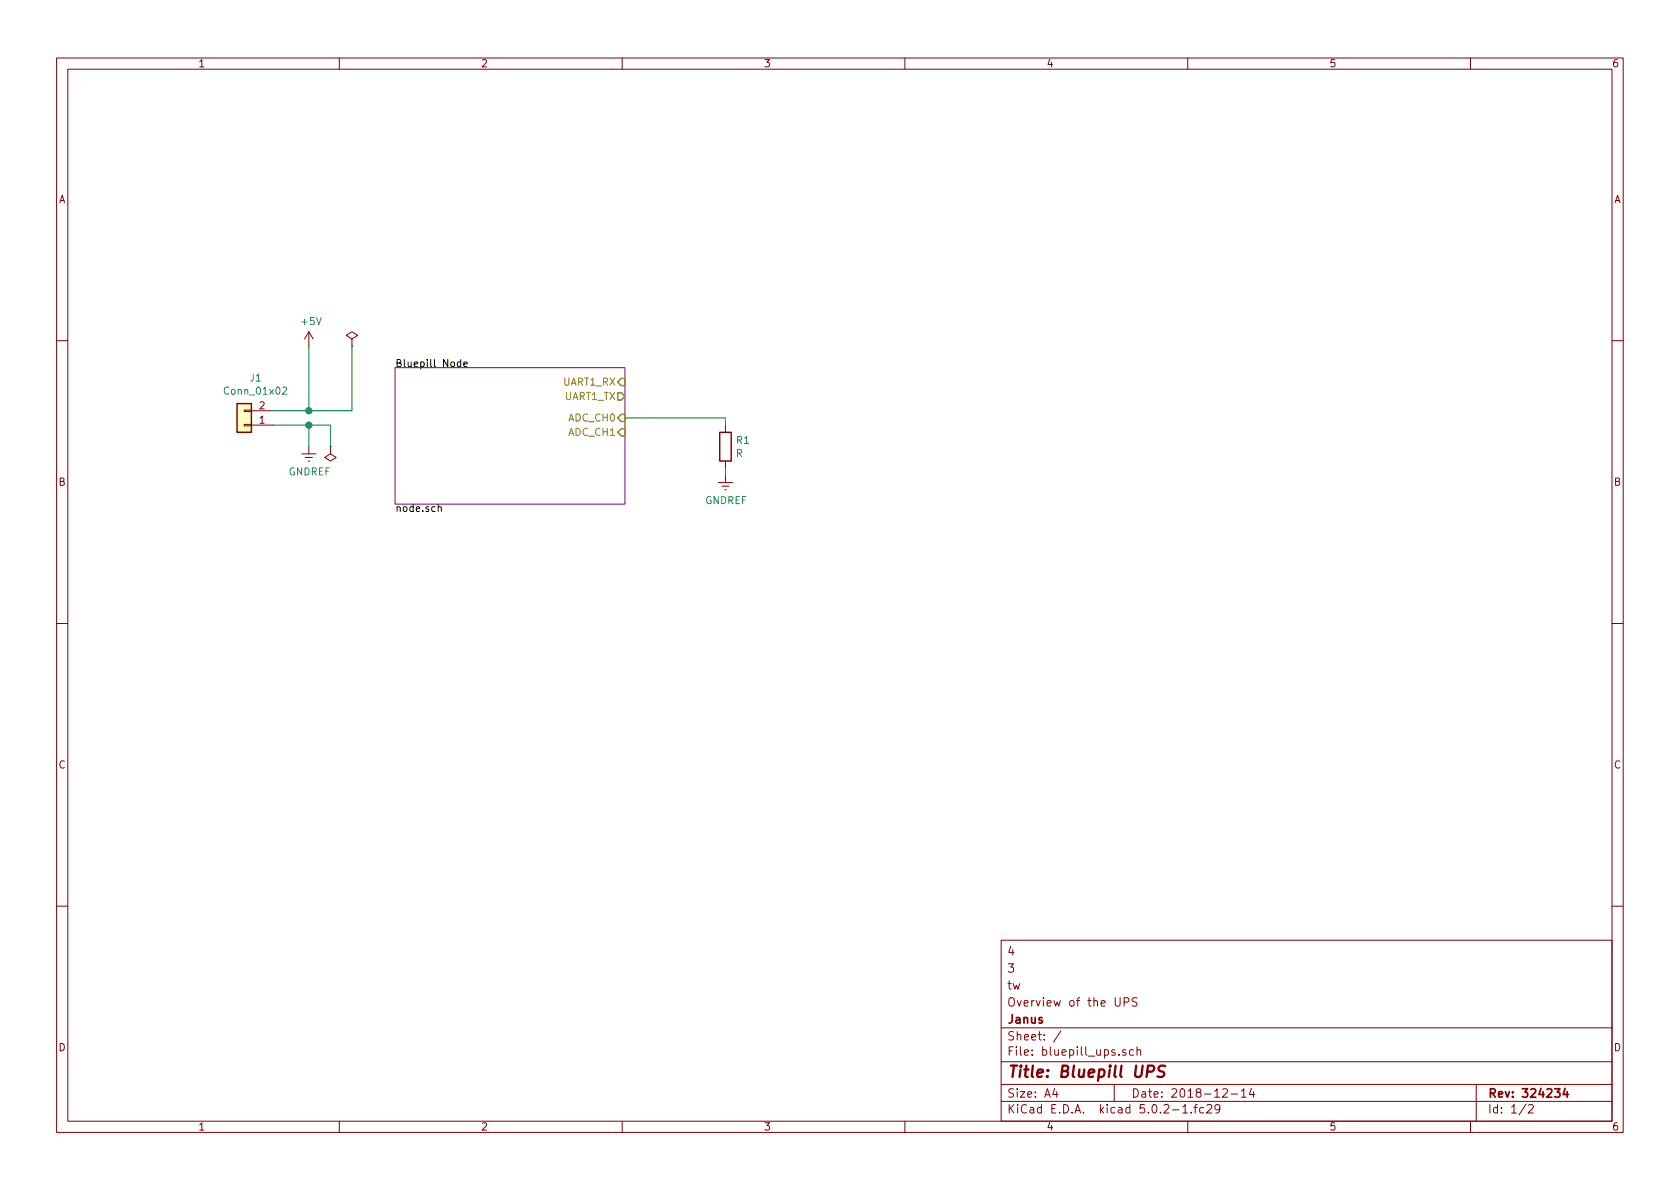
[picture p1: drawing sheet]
EESchema Schematic File Version 4
EELAYER 26 0
EELAYER END
$Descr A4 11693 8268
encoding utf-8
Sheet 1 2
Title "Bluepill UPS"
Date "2018-12-14"
Rev "324234"
Comp "Janus"
Comment1 "Overview of the UPS"
Comment2 "tw"
Comment3 "3"
Comment4 "4"
$EndDescr
$Sheet
S 2750 2550 1600 950 
U 5C14BAF9
F0 "Bluepill Node" 50
F1 "node.sch" 50
F2 "ADC_CH0" I R 4350 2900 50 
F3 "ADC_CH1" I R 4350 3000 50 
F4 "UART1_RX" I R 4350 2650 50 
F5 "UART1_TX" O R 4350 2750 50 
$EndSheet
$Comp
L Connector_Generic:Conn_01x02 J1
U 1 1
P 1700 2950
F 0 "J1" H 1620 2625 50  0000 C CNN
F 1 "Conn_01x02" H 1620 2716 50  0000 C CNN
F 2 "" H 1700 2950 50  0001 C CNN
F 3 "~" H 1700 2950 50  0001 C CNN
	1    1700 2950
	-1   0    0    1   
$EndComp
$Comp
L power:+5V #PWR0109
U 1 1
P 2150 2400
F 0 "#PWR0109" H 2150 2250 50  0001 C CNN
F 1 "+5V" H 2165 2573 50  0000 C CNN
F 2 "" H 2150 2400 50  0001 C CNN
F 3 "" H 2150 2400 50  0001 C CNN
	1    2150 2400
	1    0    0    -1  
$EndComp
Wire Wire Line
	2150 2400 2150 2850
Wire Wire Line
	2150 2850 1900 2850
$Comp
L power:GNDREF #PWR0110
U 1 1
P 2150 3100
F 0 "#PWR0110" H 2150 2850 50  0001 C CNN
F 1 "GNDREF" H 2155 2927 50  0000 C CNN
F 2 "" H 2150 3100 50  0001 C CNN
F 3 "" H 2150 3100 50  0001 C CNN
	1    2150 3100
	1    0    0    -1  
$EndComp
Wire Wire Line
	1900 2950 2150 2950
Wire Wire Line
	2150 2950 2150 3100
$Comp
L power:PWR_FLAG #FLG0101
U 1 1
P 2450 2400
F 0 "#FLG0101" H 2450 2475 50  0001 C CNN
F 1 "PWR_FLAG" H 2450 2574 50  0001 C CNN
F 2 "" H 2450 2400 50  0001 C CNN
F 3 "~" H 2450 2400 50  0001 C CNN
	1    2450 2400
	1    0    0    -1  
$EndComp
Wire Wire Line
	2450 2400 2450 2850
Wire Wire Line
	2450 2850 2150 2850
Connection ~ 2150 2850
$Comp
L power:PWR_FLAG #FLG0102
U 1 1
P 2300 3100
F 0 "#FLG0102" H 2300 3175 50  0001 C CNN
F 1 "PWR_FLAG" H 2300 3274 50  0001 C CNN
F 2 "" H 2300 3100 50  0001 C CNN
F 3 "~" H 2300 3100 50  0001 C CNN
	1    2300 3100
	-1   0    0    1   
$EndComp
Wire Wire Line
	2300 3100 2300 2950
Wire Wire Line
	2300 2950 2150 2950
Connection ~ 2150 2950
$Comp
L Device:R R1
U 1 1
P 5050 3100
F 0 "R1" H 5120 3146 50  0000 L CNN
F 1 "R" H 5120 3055 50  0000 L CNN
F 2 "" V 4980 3100 50  0001 C CNN
F 3 "~" H 5050 3100 50  0001 C CNN
	1    5050 3100
	1    0    0    -1  
$EndComp
$Comp
L power:GNDREF #PWR01
U 1 1
P 5050 3300
F 0 "#PWR01" H 5050 3050 50  0001 C CNN
F 1 "GNDREF" H 5055 3127 50  0000 C CNN
F 2 "" H 5050 3300 50  0001 C CNN
F 3 "" H 5050 3300 50  0001 C CNN
	1    5050 3300
	1    0    0    -1  
$EndComp
Wire Wire Line
	5050 3250 5050 3300
Wire Wire Line
	5050 2950 5050 2900
Wire Wire Line
	5050 2900 4350 2900
$EndSCHEMATC
